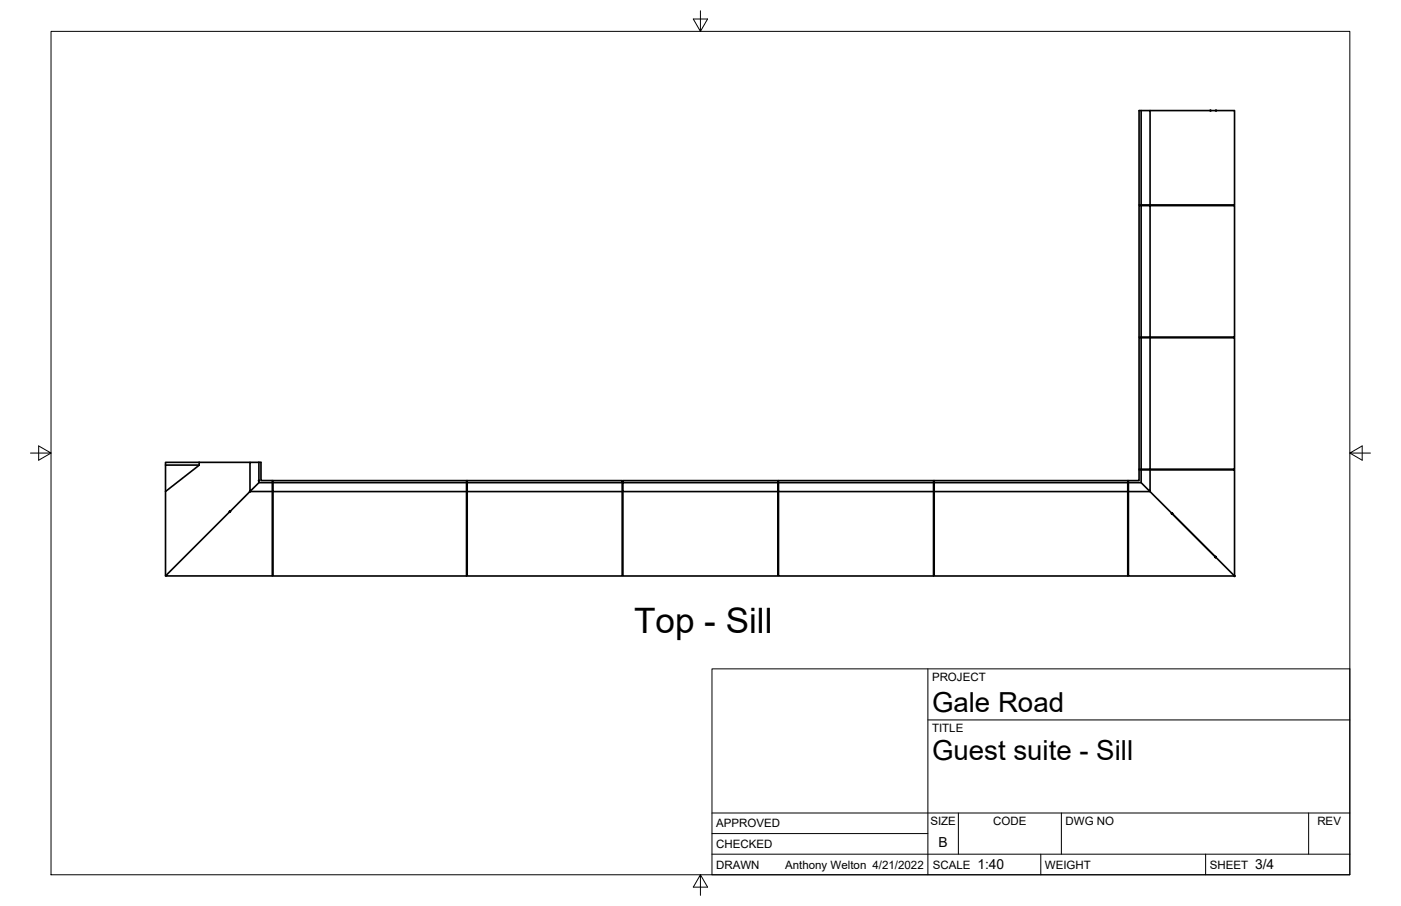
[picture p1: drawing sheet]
<svg xmlns="http://www.w3.org/2000/svg" width="432mm" height="279mm" viewBox="0 0 432 279" stroke-linecap="round" stroke-linejoin="round" font-family="sans-serif">
<!-- layer: Visible -->
<g fill="none" stroke="#000" stroke-width=".51">
<path d="M351.1 34.1h3.4v29.1h-3.4zM351.7 34.1v29.1M354.5 34.1h26v29.1h-26M351.7 63.4h-.6v40.5h.6M354.5 63.4v40.5h-2.8v-40.5h28.8v40.5h-26M351.7 104.2h-.6v40.5h29.4v-40.5h-26v40.5M354.5 104.2h-2.8v40.5M61.4 142.6v.9l-10.4 8.1v26M61.4 143.4h-10.4v8.2M61.4 142.6h-10.4v.8M61.4 142.6h15.6M70.6 158l.3-.3-.3 .3"/>
<path d="M70.9 157.7h.1M79.8 142.6h.6v5.6h3.5v3.4M79.8 142.6h-2.8v9l2.8-2.8h4.1M79.8 142.6v6.2M83.9 151.6v26h-32.9l19.6-19.6M83.9 151.6h-6.9l-6.1 6.1M84.1 151.6v26h59.7v-26M84.1 148.2h59.7v3.4h-59.7zM84.1 148.8h59.7M144 148.2h47.8v29.4h-47.8zM144 148.8h47.8M144 151.6h47.8"/>
<path d="M192 148.8h47.7v2.8h-47.7zM192 148.8v-.6h47.7v.6M192 151.6v26h47.7v-26M239.9 151.6v26h47.8v-26M239.9 148.2h47.8v3.4h-47.8zM239.9 148.8h47.8M287.9 148.2h59.7v29.4h-59.7zM287.9 148.8h59.7M287.9 151.6h59.7M347.8 151.6v26h32.7M347.8 148.8h3.9M347.8 151.6h6.7l26 26"/>
<path d="M351.7 144.9v3.9l2.8 2.8v-6.7M354.5 144.9h26v32.7M354.5 144.9h-3.4v3.3h-3.3v3.4M380.5 177.6h.1"/>
</g>
<g fill="#000" stroke="#000" stroke-width=".31">
<circle cx="373.1" cy="34.1" r=".24"/>
<circle cx="374.8" cy="34.1" r=".24"/>
<circle cx="70.9" cy="157.7" r=".24"/>
<circle cx="77" cy="151.6" r=".24"/>
<circle cx="79.8" cy="148.2" r=".24"/>
<circle cx="361.2" cy="158.4" r=".24"/>
<circle cx="374.6" cy="171.8" r=".24"/>
<circle cx="380.5" cy="177.6" r=".24"/>
</g>
<!-- layer: Border -->
<path d="M15.7 9.7h400.3v260.1h-400.3zM215.9 3.3v6.4l-2.2-3.8h4.4l-2.2 3.8M9.4 139.7h6.3l-3.8-2.2v4.4l3.8-2.2M416 139.7l3.8 2.2v-4.4l-3.8 2.2h6.4M215.9 269.8l2.2 3.8h-4.4l2.2-3.8v6.3" fill="none" stroke="#000" stroke-width=".31"/>
<!-- layer: Titleblock -->
<path d="M219.4 206.3h196.6v63.5h-196.6zM286 206.3v63.5M286 222h130M219.4 257.1h66.6M219.4 250.7h196.6M295.4 250.7v12.7M327.1 250.7v12.7M403.3 250.7v12.7M219.4 263.4h196.6M320.8 263.4v6.4M371.6 263.4v6.4" fill="none" stroke="#000" stroke-width=".31"/>
<text font-size="10.8" x="195.4" y="195.1">Top - Sill</text>
<g font-size="8.5">
<text x="287.3" y="219.5">Gale Road</text>
<text x="287.3" y="234.5">Guest suite - Sill</text>
</g>
<g font-size="4.3">
<text x="289.3" y="261.2">B</text>
<text x="301.2" y="268.1">1:40</text>
<text x="386.8" y="268.1">3/4</text>
</g>
<g font-size="3.5">
<text x="287.3" y="210.1">PROJECT</text>
<text x="287.3" y="225.8">TITLE</text>
<text x="220.7" y="255.2">APPROVED</text>
<text x="286.7" y="254.5">SIZE</text>
<text x="306.1" y="254.5">CODE</text>
<text x="328.4" y="254.5">DWG NO</text>
<text x="406" y="254.5">REV</text>
<text x="220.7" y="261.5">CHECKED</text>
<text x="220.7" y="267.9">DRAWN</text>
<text x="242" y="267.9">Anthony Welton 4/21/2022</text>
<text x="287.5" y="267.9">SCALE</text>
<text x="322.1" y="267.9">WEIGHT</text>
<text x="372.9" y="267.9">SHEET</text>
</g>
</svg>
